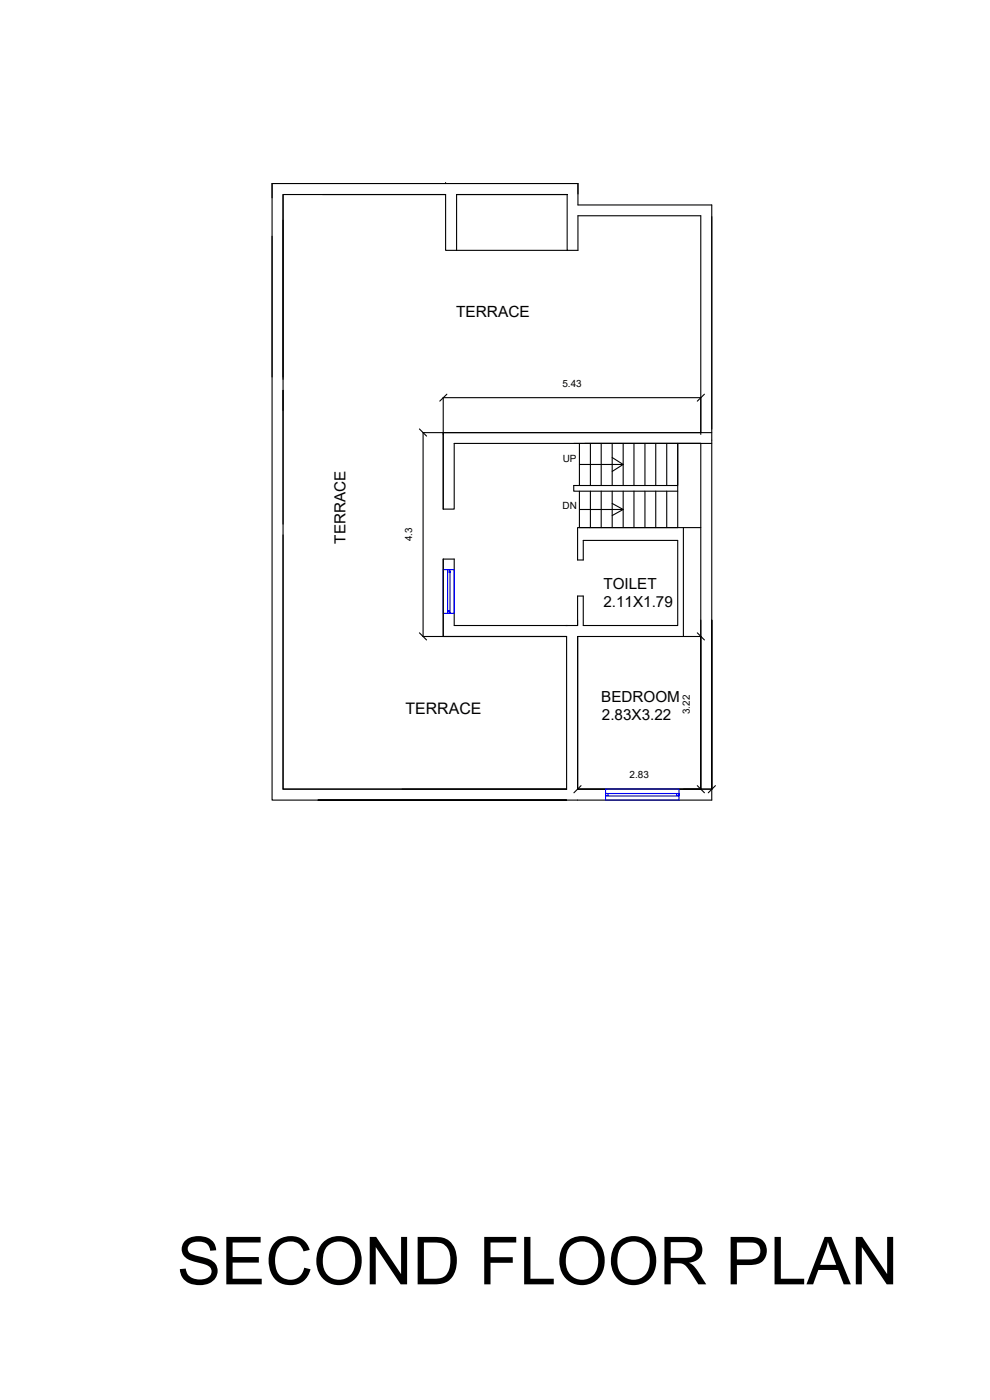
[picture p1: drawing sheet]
<svg xmlns="http://www.w3.org/2000/svg" width="229mm" height="324mm" viewBox="0 0 229 324" stroke-linecap="round" stroke-linejoin="round" font-family="sans-serif">
<!-- layer: 0 -->
<g fill="none" stroke="#000" stroke-width=".25">
<path d="M62.9 42.5h70.8v4.9h30.9v137.7h-101.7zM62.9 42.5v3.3M62.9 54.7v32.5M65.5 45v76.2M74.6 45h28.5M103.1 45h-37.6v42.8M103.1 42.5h.1M103.1 45v12.9h2.5M105.6 45v12.9M105.6 57.9h25.6M131.2 45h-25.6h25.6M131.2 45v12.9h2.5v-8h28.4v50.6"/>
<path d="M65.5 90.3v92.2h65.5M97 99.2l1.7 1.7M102.5 91.9v25.9M102.5 92h59.6M103.3 91.2l-1.6 1.6M162.9 91.2l-1.6 1.6M132.7 102.6h29.4h-26.9M134 113.6v8.4h22.7v-19.4v9.7h-24v1.3h24M134 107.4h10.1l-2.5 1.7M134 102.6v9.7M136.5 102.6v9.7M136.5 113.6v8.4"/>
<path d="M139 102.6v9.7M139 113.6v8.4M141.6 116.5l2.5 1.4h-10.1M141.6 102.6v9.7M141.6 113.6v8.4M141.6 105.8l2.5 1.6M144.1 102.6v9.7M144.1 113.6v8.4M144.1 117.9l-2.5 1.4M146.6 102.6v9.7M146.6 113.6v8.4M149.2 102.6v9.7"/>
<path d="M149.2 113.6v8.4M151.7 102.6v9.7M151.7 113.6v8.4M154.2 102.6v9.7M154.2 113.6v8.4M162.1 100.1h-59.6v17.7M162.1 102.6v79.9M164.6 102.6h-59.6v15.2h-2.5M164.6 100.1h-66.8v47.1h33.2M65.5 123.7v58.8h65.5M102.5 129.3v17.9h28.5M102.5 129.3v17.9"/>
<path d="M158 122v25.2M162.1 122h-28.5v7.5h1.3v-4.5h21.8v19.7h-21.8v-6.8h-1.3v6.8h-28.6v-15.4h-2.5M97 146.4l1.7 1.6M131 147.2v35.3M161.3 146.4l1.6 1.6M162.2 147.2h-28.6v35.3M73.5 185.1h57.5h-57.5M133.6 182.5h.1M133.6 182.5h31M134.4 181.7l-1.7 1.7M161.3 181.7l1.6 1.7M164.6 182.5v-39.1v39.1"/>
<path d="M164.6 182.5h.1M165.5 181.7l-1.7 1.7"/>
</g>
<!-- layer: W -->
<path d="M102.5 131.8h2.5v10.1h-2.5zM103.5 131.8h.6v.5h-.6zM103.5 132.3v9h.6v-9M103.5 141.3h.6v.6h-.6zM140.1 182.5h16.9v2.6h-16.9zM140.1 183.6h.5v.5h-.5zM140.6 183.6h15.9v.5h-15.9M156.5 183.6h.5v.5h-.5z" fill="none" stroke="#00f" stroke-width=".25"/>
<text font-size="15.3" x="40.9" y="297.1">SECOND FLOOR PLAN</text>
<text font-size="3.7" x="93.8" y="165.1">TERRACE</text>
<text font-size="3.6" x="105.5" y="73.4">TERRACE</text>
<g font-size="3.5">
<text x="79.9" y="125.7" transform="rotate(-90 79.9 125.7)">TERRACE</text>
<text x="139.5" y="136.3">TOILET</text>
<text x="139.5" y="140.5">2.11X1.79</text>
<text x="139" y="162.4">BEDROOM</text>
<text x="139.2" y="166.7">2.83X3.22</text>
</g>
<g font-size="2.3">
<text x="130.1" y="89.5">5.43</text>
<text x="130.1" y="106.9">UP</text>
<text x="130.1" y="117.6">DN</text>
<text x="95.3" y="125.2" transform="rotate(-90 95.3 125.2)">4.3</text>
<text x="159.5" y="165.2" transform="rotate(-90 159.5 165.2)">3.22</text>
<text x="145.6" y="180">2.83</text>
</g>
</svg>
